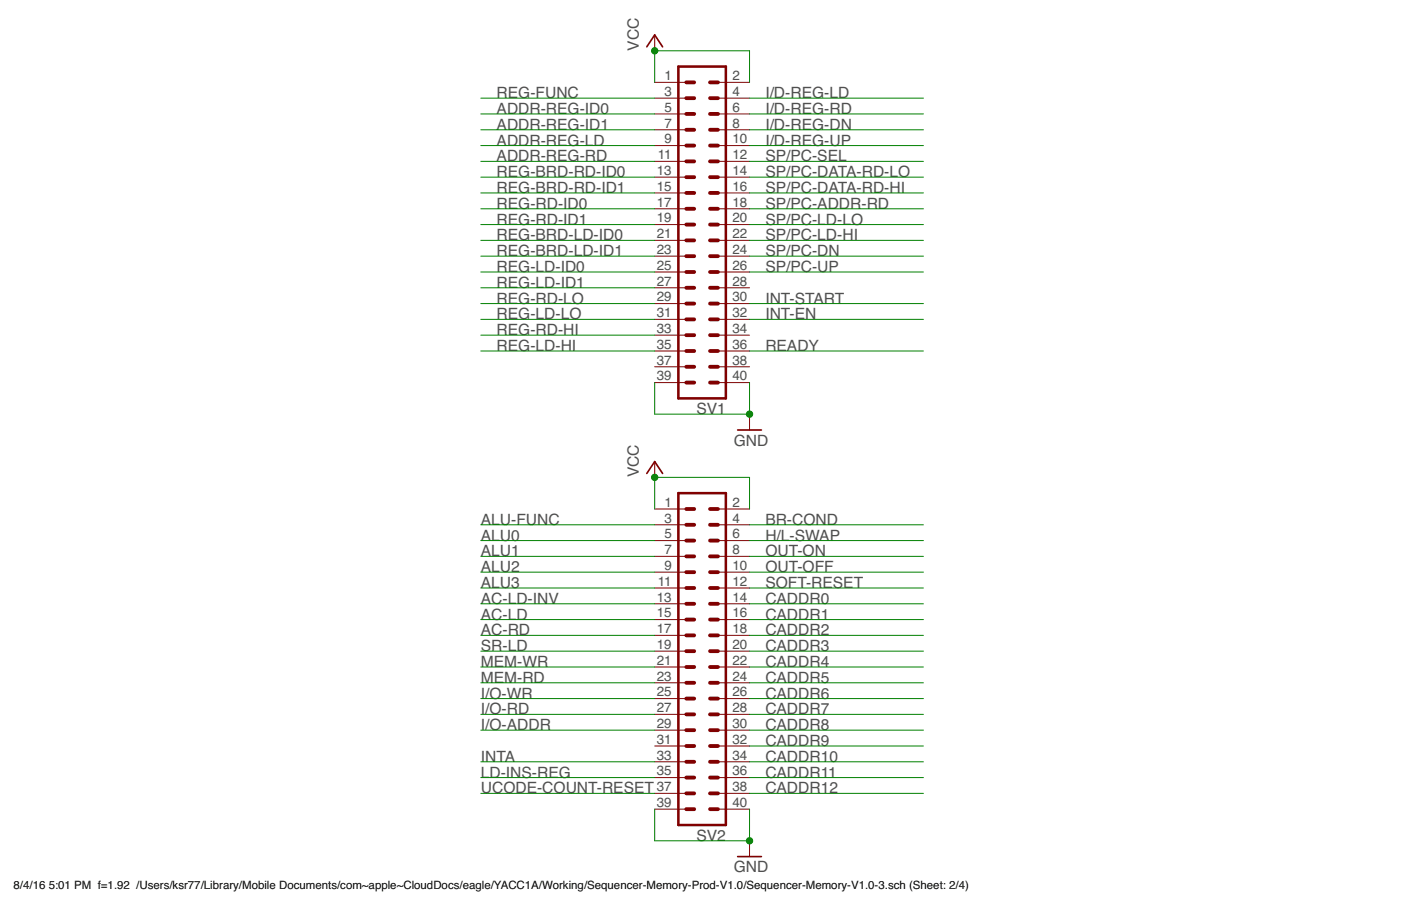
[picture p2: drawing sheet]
<svg xmlns="http://www.w3.org/2000/svg" width="432mm" height="279mm" viewBox="0 0 432 279" stroke-linecap="round" stroke-linejoin="round" font-family="sans-serif">
<path d="M209.1 20.5h14.6v102.4h-14.6zM209.1 152.1h14.6v102.3h-14.6z" fill="none" stroke="#800000" stroke-width=".78"/>
<g fill="none" stroke="#800000" stroke-width="1.2">
<path d="M211.5 35.1h2.5M211.5 30.3h2.5M211.5 25.4h2.5M218.8 35.1h2.5M218.8 30.3h2.5M218.8 25.4h2.5M211.5 44.9h2.5M211.5 40h2.5M211.5 59.5h2.5M211.5 54.6h2.5M211.5 49.8h2.5M218.8 44.9h2.5"/>
<path d="M218.8 40h2.5M218.8 59.5h2.5M218.8 54.6h2.5M218.8 49.8h2.5M211.5 69.3h2.5M211.5 64.4h2.5M211.5 79h2.5M211.5 74.1h2.5M218.8 69.3h2.5M218.8 64.4h2.5M218.8 79h2.5M218.8 74.1h2.5"/>
<path d="M211.5 83.9h2.5M211.5 93.6h2.5M211.5 88.8h2.5M211.5 98.5h2.5M218.8 83.9h2.5M218.8 93.6h2.5M218.8 88.8h2.5M218.8 98.5h2.5M211.5 103.4h2.5M211.5 108.2h2.5M211.5 113.1h2.5M211.5 118h2.5"/>
<path d="M218.8 103.4h2.5M218.8 108.2h2.5M218.8 113.1h2.5M218.8 118h2.5M211.5 157h2.5M218.8 157h2.5M211.5 166.7h2.5M211.5 161.8h2.5M211.5 176.4h2.5M211.5 171.6h2.5M218.8 166.7h2.5M218.8 161.8h2.5"/>
<path d="M218.8 176.4h2.5M218.8 171.6h2.5M211.5 191.1h2.5M211.5 186.2h2.5M211.5 181.3h2.5M211.5 195.9h2.5M218.8 191.1h2.5M218.8 186.2h2.5M218.8 181.3h2.5M218.8 195.9h2.5M211.5 200.8h2.5M211.5 215.4h2.5"/>
<path d="M211.5 210.6h2.5M211.5 205.7h2.5M218.8 200.8h2.5M218.8 215.4h2.5M218.8 210.6h2.5M218.8 205.7h2.5M211.5 225.2h2.5M211.5 220.3h2.5M211.5 234.9h2.5M211.5 230.1h2.5M211.5 239.8h2.5M218.8 225.2h2.5"/>
<path d="M218.8 220.3h2.5M218.8 234.9h2.5M218.8 230.1h2.5M218.8 239.8h2.5M211.5 244.7h2.5M211.5 249.5h2.5M218.8 244.7h2.5M218.8 249.5h2.5"/>
</g>
<g fill="none" stroke="#800000" stroke-width=".31">
<path d="M201.8 10.8v4.9M201.8 25.4h9.7M201.8 30.3h9.7M201.8 35.1h9.7M221.3 25.4h9.7M221.3 30.3h9.7M221.3 35.1h9.7M201.8 40h9.7M201.8 44.9h9.7M201.8 49.8h9.7M201.8 54.6h9.7M201.8 59.5h9.7"/>
<path d="M221.3 40h9.7M221.3 44.9h9.7M221.3 49.8h9.7M221.3 54.6h9.7M221.3 59.5h9.7M201.8 64.4h9.7M201.8 69.3h9.7M201.8 74.1h9.7M201.8 79h9.7M221.3 64.4h9.7M221.3 69.3h9.7M221.3 74.1h9.7"/>
<path d="M221.3 79h9.7M201.8 83.9h9.7M201.8 88.8h9.7M201.8 93.6h9.7M201.8 98.5h9.7M221.3 83.9h9.7M221.3 88.8h9.7M221.3 93.6h9.7M221.3 98.5h9.7M201.8 103.4h9.7M201.8 108.2h9.7M201.8 113.1h9.7"/>
<path d="M201.8 118h9.7M221.3 103.4h9.7M221.3 108.2h9.7M221.3 113.1h9.7M221.3 118h9.7M231 127.7v4.9M201.8 142.3v4.9M201.8 157h9.7M221.3 157h9.7M201.8 161.8h9.7M201.8 166.7h9.7M201.8 171.6h9.7"/>
<path d="M201.8 176.4h9.7M221.3 161.8h9.7M221.3 166.7h9.7M221.3 171.6h9.7M221.3 176.4h9.7M201.8 181.3h9.7M201.8 186.2h9.7M201.8 191.1h9.7M201.8 195.9h9.7M221.3 181.3h9.7M221.3 186.2h9.7M221.3 191.1h9.7"/>
<path d="M221.3 195.9h9.7M201.8 200.8h9.7M201.8 205.7h9.7M201.8 210.6h9.7M201.8 215.4h9.7M221.3 200.8h9.7M221.3 205.7h9.7M221.3 210.6h9.7M221.3 215.4h9.7M201.8 220.3h9.7M201.8 225.2h9.7M201.8 230.1h9.7"/>
<path d="M201.8 234.9h9.7M201.8 239.8h9.7M221.3 220.3h9.7M221.3 225.2h9.7M221.3 230.1h9.7M221.3 234.9h9.7M221.3 239.8h9.7M201.8 244.7h9.7M201.8 249.5h9.7M221.3 244.7h9.7M221.3 249.5h9.7M231 259.3v4.9"/>
</g>
<path d="M199.3 14.4l2.5-3.6 2.4 3.6M227.4 132.6h7.3M199.3 146l2.5-3.7 2.4 3.7M227.4 264.2h7.3" fill="none" stroke="#800000" stroke-width=".51"/>
<g fill="none" stroke="#008000" stroke-width=".31">
<path d="M148.2 30.3h53.6M148.2 35.1h53.6M201.8 25.4v-9.7h29.2v9.7M231 30.3h53.6M231 35.1h53.6M148.2 40h53.6M148.2 44.9h53.6M148.2 49.8h53.6M148.2 54.6h53.6M148.2 59.5h53.6M231 40h53.6M231 44.9h53.6"/>
<path d="M231 49.8h53.6M231 54.6h53.6M231 59.5h53.6M148.2 64.4h53.6M148.2 69.3h53.6M148.2 74.1h53.6M148.2 79h53.6M231 64.4h53.6M231 69.3h53.6M231 74.1h53.6M231 79h53.6M148.2 83.9h53.6"/>
<path d="M148.2 88.8h53.6M148.2 93.6h53.6M148.2 98.5h53.6M231 83.9h53.6M231 93.6h53.6M231 98.5h53.6M148.2 103.4h53.6M148.2 108.2h53.6M201.8 118v9.7h29.2v-9.7M231 108.2h53.6M201.8 157v-9.8h29.2v9.8M148.2 161.8h53.6"/>
<path d="M148.2 166.7h53.6M148.2 171.6h53.6M148.2 176.4h53.6M231 161.8h53.6M231 166.7h53.6M231 171.6h53.6M231 176.4h53.6M148.2 181.3h53.6M148.2 186.2h53.6M148.2 191.1h53.6M148.2 195.9h53.6M231 181.3h53.6"/>
<path d="M231 186.2h53.6M231 191.1h53.6M231 195.9h53.6M148.2 200.8h53.6M148.2 205.7h53.6M148.2 210.6h53.6M148.2 215.4h53.6M231 200.8h53.6M231 205.7h53.6M231 210.6h53.6M231 215.4h53.6M148.2 220.3h53.6"/>
<path d="M148.2 225.2h53.6M148.2 234.9h53.6M148.2 239.8h53.6M231 220.3h53.6M231 225.2h53.6M231 234.9h53.6M231 230.1h53.6M231 239.8h53.6M148.2 244.7h53.6M201.8 249.5v9.8h29.2v-9.8M231 244.7h53.6"/>
</g>
<g fill="#008000" stroke="#008000" stroke-width=".31">
<circle cx="231" cy="259.3" r=".97"/>
<circle cx="231" cy="127.7" r=".97"/>
<circle cx="201.8" cy="15.7" r=".97"/>
<circle cx="201.8" cy="147.2" r=".97"/>
</g>
<g font-size="4.8" fill="#505050">
<text x="196.9" y="15.7" transform="rotate(-90 196.9 15.7)">VCC</text>
<text x="153.1" y="30.3">REG-FUNC</text>
<text x="153.1" y="35.1">ADDR-REG-ID0</text>
<text x="235.9" y="30.3">I/D-REG-LD</text>
<text x="235.9" y="35.1">I/D-REG-RD</text>
<text x="153.1" y="40">ADDR-REG-ID1</text>
<text x="235.9" y="40">I/D-REG-DN</text>
<text x="153.1" y="44.9">ADDR-REG-LD</text>
<text x="235.9" y="44.9">I/D-REG-UP</text>
<text x="153.1" y="49.8">ADDR-REG-RD</text>
<text x="235.9" y="49.8">SP/PC-SEL</text>
<text x="153.1" y="54.6">REG-BRD-RD-ID0</text>
<text x="153.1" y="59.5">REG-BRD-RD-ID1</text>
<text x="235.9" y="54.6">SP/PC-DATA-RD-LO</text>
<text x="235.9" y="59.5">SP/PC-DATA-RD-HI</text>
<text x="153.1" y="64.4">REG-RD-ID0</text>
<text x="235.9" y="64.4">SP/PC-ADDR-RD</text>
<text x="153.1" y="69.3">REG-RD-ID1</text>
<text x="235.9" y="69.3">SP/PC-LD-LO</text>
<text x="153.1" y="74.1">REG-BRD-LD-ID0</text>
<text x="235.9" y="74.1">SP/PC-LD-HI</text>
<text x="153.1" y="79">REG-BRD-LD-ID1</text>
<text x="153.1" y="83.9">REG-LD-ID0</text>
<text x="235.9" y="79">SP/PC-DN</text>
<text x="235.9" y="83.9">SP/PC-UP</text>
<text x="153.1" y="88.7">REG-LD-ID1</text>
<text x="153.1" y="93.6">REG-RD-LO</text>
<text x="235.9" y="93.6">INT-START</text>
<text x="153.1" y="98.5">REG-LD-LO</text>
<text x="235.9" y="98.5">INT-EN</text>
<text x="153.1" y="103.4">REG-RD-HI</text>
<text x="153.1" y="108.2">REG-LD-HI</text>
<text x="235.9" y="108.2">READY</text>
<text x="214.6" y="127.7">SV1</text>
<text x="226.1" y="137.5">GND</text>
<text x="196.9" y="147.2" transform="rotate(-90 196.9 147.2)">VCC</text>
<text x="148.2" y="161.8">ALU-FUNC</text>
<text x="235.9" y="161.8">BR-COND</text>
<text x="148.2" y="166.7">ALU0</text>
<text x="235.9" y="166.7">H/L-SWAP</text>
<text x="148.2" y="171.6">ALU1</text>
<text x="235.9" y="171.6">OUT-ON</text>
<text x="148.2" y="176.5">ALU2</text>
<text x="235.9" y="176.5">OUT-OFF</text>
<text x="148.2" y="181.3">ALU3</text>
<text x="235.9" y="181.3">SOFT-RESET</text>
<text x="148.2" y="186.2">AC-LD-INV</text>
<text x="148.2" y="191.1">AC-LD</text>
<text x="235.9" y="186.2">CADDR0</text>
<text x="235.9" y="191.1">CADDR1</text>
<text x="148.2" y="195.9">AC-RD</text>
<text x="235.9" y="195.9">CADDR2</text>
<text x="148.2" y="200.8">SR-LD</text>
<text x="235.9" y="200.8">CADDR3</text>
<text x="148.2" y="205.7">MEM-WR</text>
<text x="235.9" y="205.7">CADDR4</text>
<text x="148.2" y="210.6">MEM-RD</text>
<text x="148.2" y="215.4">I/O-WR</text>
<text x="235.9" y="210.6">CADDR5</text>
<text x="235.9" y="215.4">CADDR6</text>
<text x="148.2" y="220.3">I/O-RD</text>
<text x="235.9" y="220.3">CADDR7</text>
<text x="148.2" y="225.2">I/O-ADDR</text>
<text x="235.9" y="225.2">CADDR8</text>
<text x="235.9" y="230.1">CADDR9</text>
<text x="148.2" y="234.9">INTA</text>
<text x="148.2" y="239.8">LD-INS-REG</text>
<text x="235.9" y="234.9">CADDR10</text>
<text x="235.9" y="239.8">CADDR11</text>
<text x="148.2" y="244.7">UCODE-COUNT-RESET</text>
<text x="235.9" y="244.7">CADDR12</text>
<text x="214.6" y="259.3">SV2</text>
<text x="226.1" y="269">GND</text>
</g>
<g font-size="4.1" fill="#505050">
<text x="204.8" y="24.7">1</text>
<text x="204.8" y="29.6">3</text>
<text x="225.7" y="24.7">2</text>
<text x="225.7" y="29.6">4</text>
<text x="204.8" y="34.5">5</text>
<text x="225.7" y="34.5">6</text>
<text x="204.8" y="39.3">7</text>
<text x="225.7" y="39.3">8</text>
<text x="204.8" y="44.2">9</text>
<text x="225.7" y="44.2">10</text>
<text x="202.4" y="54">13</text>
<text x="202.7" y="49.1">11</text>
<text x="225.7" y="49.1">12</text>
<text x="225.7" y="54">14</text>
<text x="202.4" y="58.8">15</text>
<text x="225.7" y="58.8">16</text>
<text x="202.4" y="63.7">17</text>
<text x="225.7" y="63.7">18</text>
<text x="202.4" y="68.6">19</text>
<text x="225.7" y="68.6">20</text>
<text x="202.4" y="73.4">21</text>
<text x="225.7" y="73.4">22</text>
<text x="202.4" y="78.3">23</text>
<text x="202.4" y="83.2">25</text>
<text x="225.7" y="78.3">24</text>
<text x="225.7" y="83.2">26</text>
<text x="202.4" y="88.1">27</text>
<text x="225.7" y="88.1">28</text>
<text x="202.4" y="92.9">29</text>
<text x="225.7" y="92.9">30</text>
<text x="202.4" y="97.8">31</text>
<text x="225.7" y="97.8">32</text>
<text x="202.4" y="102.7">33</text>
<text x="202.4" y="107.6">35</text>
<text x="225.7" y="102.7">34</text>
<text x="225.7" y="107.6">36</text>
<text x="202.4" y="112.4">37</text>
<text x="225.7" y="112.4">38</text>
<text x="202.4" y="117.3">39</text>
<text x="225.7" y="117.3">40</text>
<text x="204.8" y="156.3">1</text>
<text x="204.8" y="161.2">3</text>
<text x="225.7" y="156.3">2</text>
<text x="225.7" y="161.2">4</text>
<text x="204.8" y="166">5</text>
<text x="225.7" y="166">6</text>
<text x="204.8" y="170.9">7</text>
<text x="225.7" y="170.9">8</text>
<text x="204.8" y="175.8">9</text>
<text x="225.7" y="175.8">10</text>
<text x="202.4" y="185.5">13</text>
<text x="202.7" y="180.6">11</text>
<text x="225.7" y="180.6">12</text>
<text x="225.7" y="185.5">14</text>
<text x="202.4" y="190.4">15</text>
<text x="225.7" y="190.4">16</text>
<text x="202.4" y="195.3">17</text>
<text x="225.7" y="195.3">18</text>
<text x="202.4" y="200.1">19</text>
<text x="225.7" y="200.1">20</text>
<text x="202.4" y="205">21</text>
<text x="202.4" y="209.9">23</text>
<text x="225.7" y="205">22</text>
<text x="225.7" y="209.9">24</text>
<text x="202.4" y="214.8">25</text>
<text x="225.7" y="214.8">26</text>
<text x="202.4" y="219.6">27</text>
<text x="225.7" y="219.6">28</text>
<text x="202.4" y="224.5">29</text>
<text x="225.7" y="224.5">30</text>
<text x="202.4" y="229.4">31</text>
<text x="225.7" y="229.4">32</text>
<text x="202.4" y="234.2">33</text>
<text x="202.4" y="239.1">35</text>
<text x="225.7" y="234.2">34</text>
<text x="225.7" y="239.1">36</text>
<text x="202.4" y="244">37</text>
<text x="225.7" y="244">38</text>
<text x="202.4" y="248.9">39</text>
<text x="225.7" y="248.9">40</text>
</g>
<g font-size="3.5">
<text x="4.2" y="274.2">8/4/16</text>
<text x="15" y="274.2">5:01 PM f=1.92 /Users/ksr77/Library/Mobile Documents/com~apple~CloudDocs/eagle/YACC1A/Working/Sequencer-Memory-Prod-V1.0/Sequencer-Memory-V1.0-3.sch (Sheet: 2/4)</text>
</g>
</svg>
